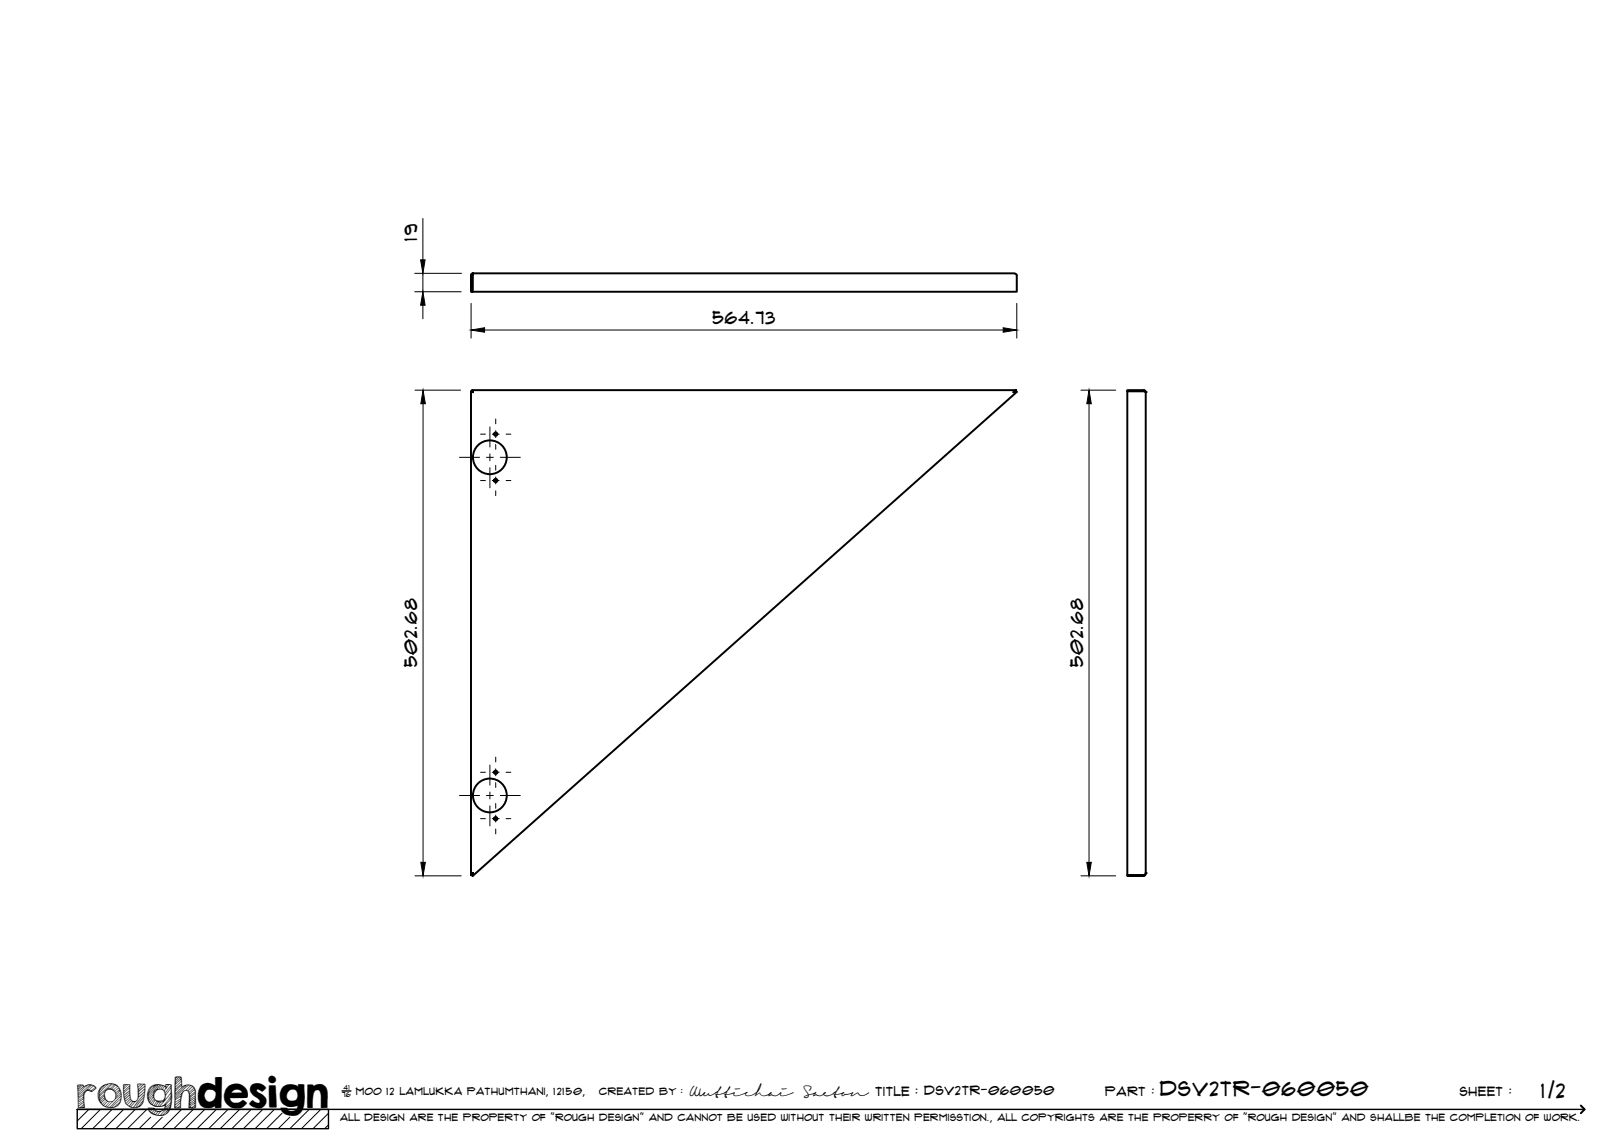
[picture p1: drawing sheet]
<svg xmlns="http://www.w3.org/2000/svg" width="420mm" height="297mm" viewBox="0 0 420 297" stroke-linecap="round" stroke-linejoin="round" font-family="sans-serif">
<!-- layer: Visible -->
<g fill="none" stroke="#000" stroke-width=".51">
<path d="M122.1 71.2v4.3M122.1 71.1v4.4M122.4 70.7h140l.7 .5v4.3h-140.8M122.4 70.7l-.3 .5M122.4 70.7l-.5 .4v4.4h.2M122.4 70.7l-.1 4.8h-.2v-4.3M121.9 101.2l.5 .3M122.1 101l.3 .5M122.4 101.5l-.5-.3v125.2l.5-.5M122.4 101.5l-.3-.5h140.8l-.7 .5M122.4 101.5h.1M262.2 101.5l.9-.1-140.8 125.2 .1-.7"/>
<path d="M262.2 101.5h.1M262.9 101v.2l-.7 .3M263.1 101.4l-.2-.2-.7 .3M291.7 101.2v-.2h4.3l.4 .5M291.7 101.2h4.3M291.7 101.2h4.4l.3 .3M291.7 101.2v125.2h4.2M296.4 101.5v124.5l-.4 .6h-4.3v-.2h4.2M122.4 225.9l-.3 .5h-.2M122.4 225.9h.1M122.4 225.9l-.3 .5 .2 .2M296 226.4h-.1"/>
<path d="M296.4 225.9l-.1 .4-.4 .1"/>
<circle cx="126.7" cy="118.3" r="4.4"/>
<circle cx="128.2" cy="112.3" r=".43"/>
<circle cx="128.2" cy="124.3" r=".43"/>
<circle cx="128.2" cy="199.8" r=".43"/>
<circle cx="126.7" cy="205.8" r="4.4"/>
<circle cx="128.2" cy="211.8" r=".43"/>
</g>
<g fill="#000">
<circle cx="296.4" cy="101.5" r=".25"/>
<circle cx="296.4" cy="225.9" r=".25"/>
</g>
<!-- layer: TitleBlock -->
<path d="M20 287h65v5h-65zM20 287h390M88.5 282.3h2.3" fill="none" stroke="#000" stroke-width=".36"/>
<path d="M409 286.1l1 .9-1 1" fill="none" stroke="#000" stroke-width=".51"/>
<g fill="none" stroke="#000" stroke-width=".26">
<path d="M23 287l-3 3.1M26 287l-5 5M29 287l-5 5M32 287l-5 5M35 287l-5 5M38 287l-5 5M39 289.1l-3 2.9M42 289.1l-3 2.9M47 287l-5 5M50 287l-5 5M53 287l-5 5M56 287l-5 5"/>
<path d="M59 287l-5 5M62 287l-5 5M65 287l-5 5M68 287l-5 5M71 287l-5 5M73 288l-4 4M75 289.1l-3 2.9M80 287l-5 5M83 287l-5 5M85 288l-4 4M85 291l-1 1"/>
</g>
<!-- layer: Smart Centers -->
<g fill="none" stroke="#000" stroke-width=".26">
<path d="M118.9 118.3h5.2M124.3 112.3h1.3M125.9 118.3h1.7M126.7 110.5v5.2M126.7 117.4v1.8M127.4 112.3h1.7M128.2 108.4v1.3M128.2 111.4v1.8M128.2 115v1.3M129.4 118.3h5.2M130.9 112.3h1.3M124.3 124.3h1.3"/>
<path d="M126.7 121v5.2M127.4 124.3h1.7M128.2 120.4v1.3M128.2 123.4v1.8M128.2 127v1.3M130.9 124.3h1.3M124.3 199.8h1.3M126.7 198v5.1M127.4 199.8h1.7M128.2 195.9v1.3M128.2 198.9v1.8M130.9 199.8h1.3"/>
<path d="M118.9 205.8h5.2M124.3 211.8h1.3M125.9 205.8h1.7M126.7 204.9v1.8M126.7 208.5v5.2M127.4 211.8h1.7M128.2 202.5v1.3M128.2 207.9v1.3M128.2 210.9v1.8M128.2 214.5v1.3M129.4 205.8h5.2M130.9 211.8h1.3"/>
</g>
<!-- layer: FD_Dimensions -->
<g fill="none" stroke="#000" stroke-width=".26">
<path d="M109.4 56.5v10.7M107.3 75.5h12M107.3 70.7h12.1M109.4 70.7v4.8M109.4 79v3.5M121.9 78.5v9M263.1 78.5v9M125.4 85.4h134.1M107.4 101h11.7M109.5 104.5v118.6M279.7 101h8.9M281.7 104.5v118.6"/>
<path d="M107.4 226.6h11.9M279.7 226.6h8.9"/>
</g>
<path d="M109.4 75.5l.6 3.5h-1.2zM108.8 67.2h1.2l-.6 3.5zM121.9 85.4l3.5-.6v1.2zM259.5 84.8l3.6 .6-3.6 .6zM109.5 101l.5 3.5h-1.1zM281.7 101l.6 3.5h-1.1zM108.9 223.1h1.1l-.5 3.5zM281.2 223.1h1.1l-.6 3.5z" fill="#000" stroke="#000" stroke-width=".26"/>
<text font-size="9.7" x="19.9" y="286.8">roughdesign</text>
<g font-size="5.3">
<text x="300.1" y="283.6">DSV2TR-060050</text>
<text x="398.7" y="284">1/2</text>
</g>
<g font-size="4.6">
<text x="107.9" y="62.3" transform="rotate(-90 107.9 62.3)">19</text>
<text x="184.4" y="83.9">564.73</text>
<text x="108" y="172.7" transform="rotate(-90 108 172.7)">502.68</text>
<text x="280.3" y="172.7" transform="rotate(-90 280.3 172.7)">502.68</text>
</g>
<g font-size="3.4">
<text x="178.3" y="283.5">Wuttichai</text>
<text x="208.1" y="283.5">Saeton title : DSV2TR-060050</text>
</g>
<g font-size="3.3">
<text x="286" y="283.5">Part :</text>
<text x="377.7" y="283.5">sheet :</text>
</g>
<g font-size="2.7">
<text x="92.1" y="283.3">moo 12 Lamlukka pathumthani, 12150,</text>
<text x="155" y="283.3">created by :</text>
</g>
<text font-size="2.6" x="88" y="290.1">all design are the property of &quot;rough design&quot; and cannot be used without their written permisstion., all copyrights are the properry of &quot;rough design&quot; and shallbe the completion of work.</text>
<g font-size="1.9">
<text x="88.5" y="283.9">76</text>
<text x="88.9" y="282.1">41</text>
</g>
</svg>
